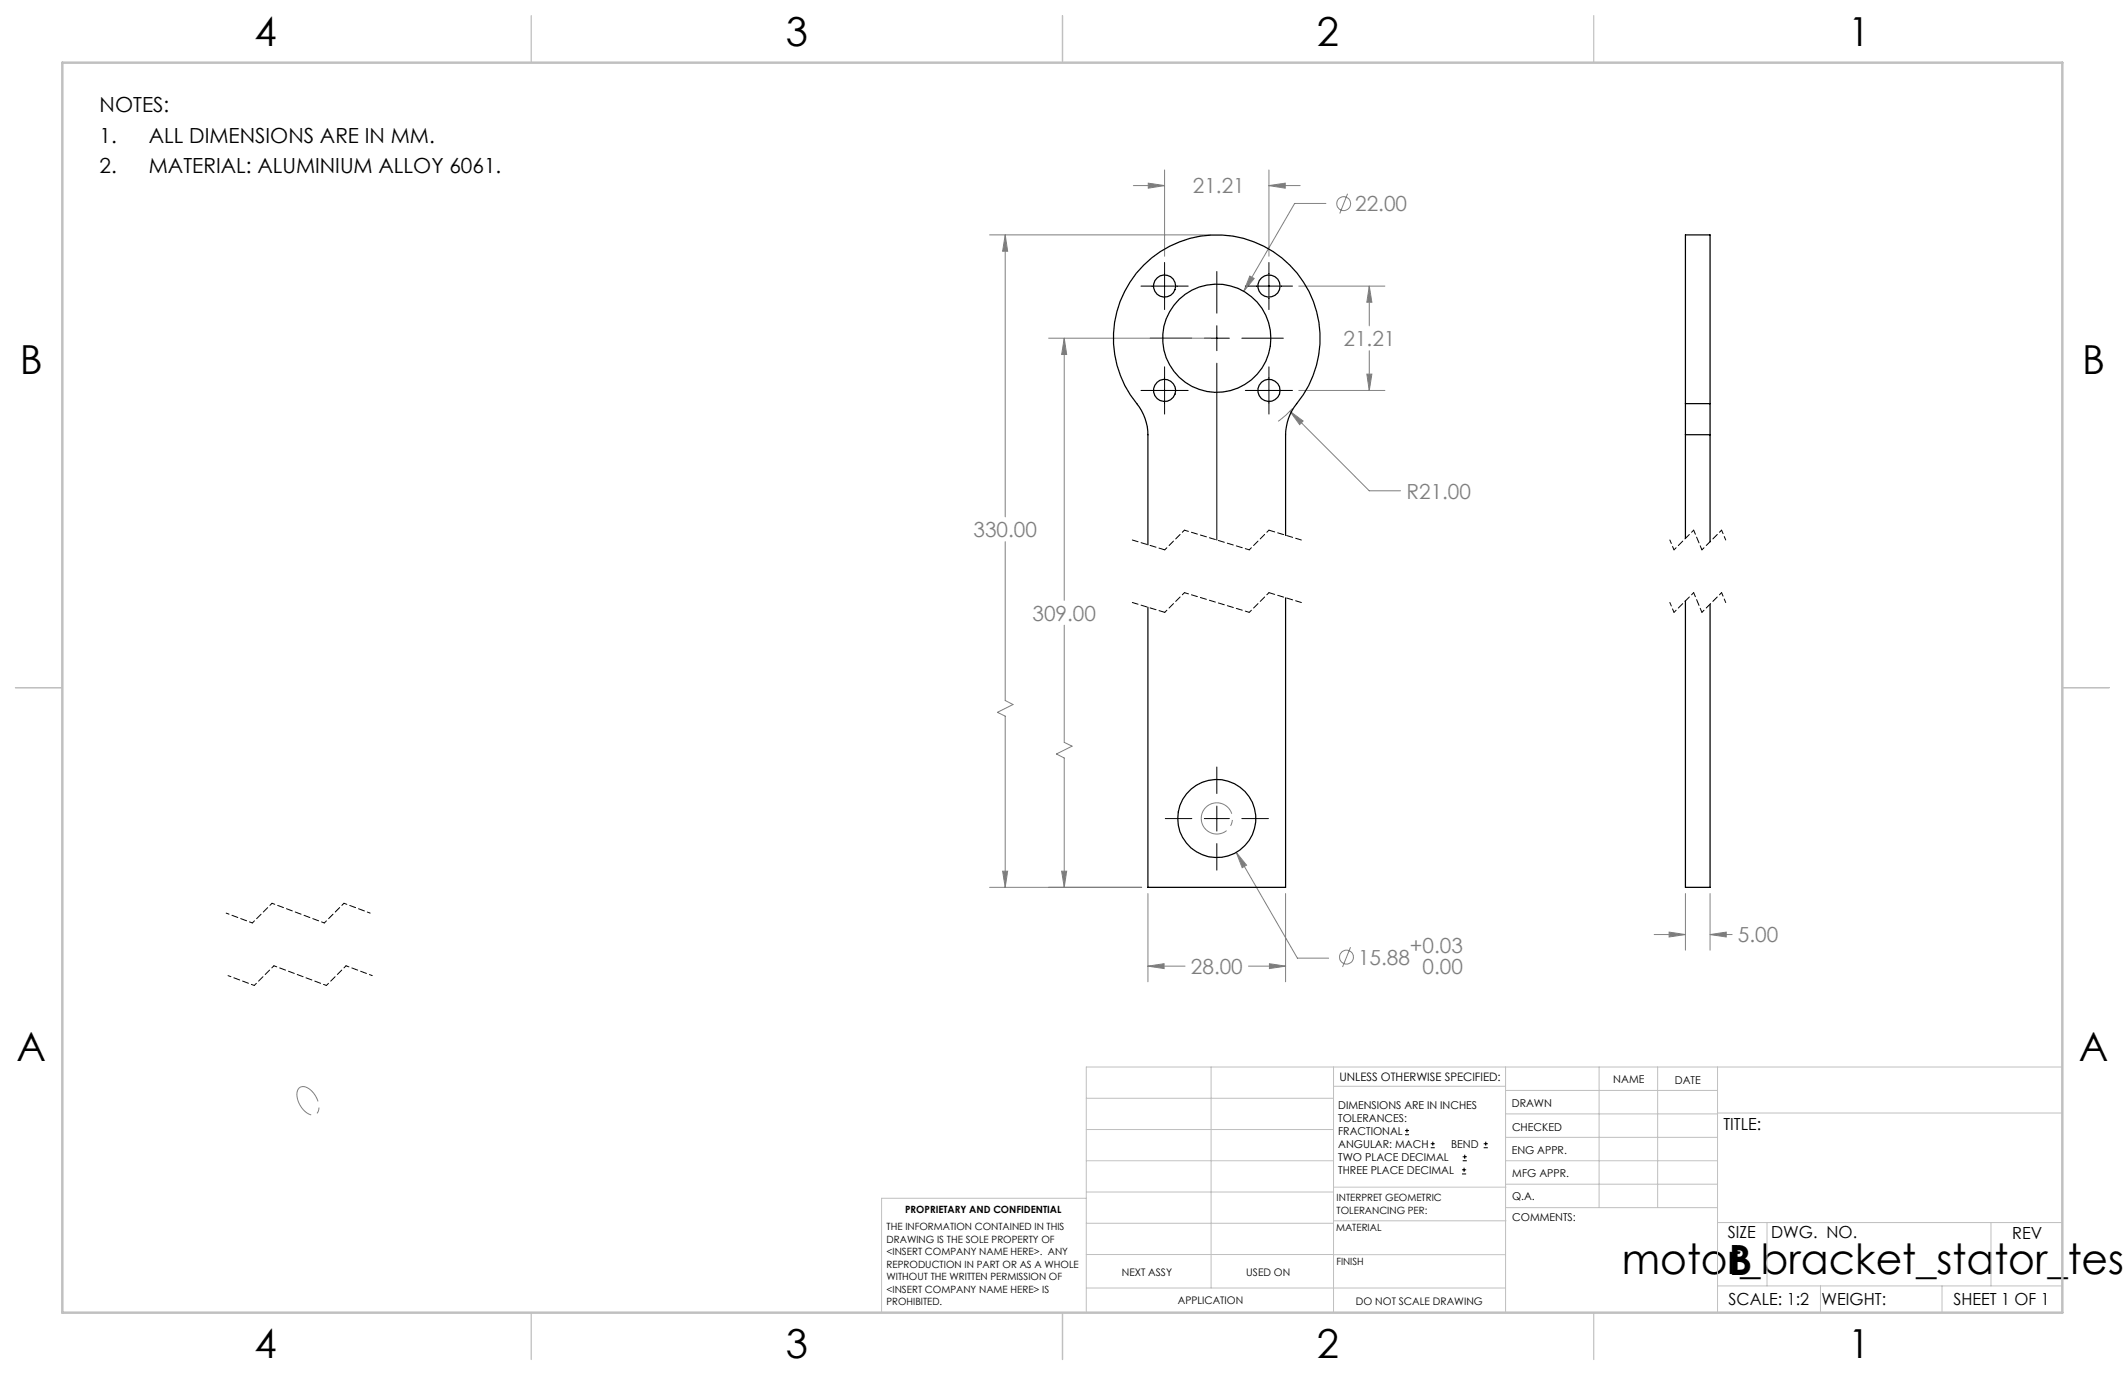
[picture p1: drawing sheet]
<svg xmlns="http://www.w3.org/2000/svg" width="432mm" height="279mm" viewBox="0 0 432 279" stroke-linecap="round" stroke-linejoin="round" font-family="sans-serif">
<g fill="none" stroke="#808080" stroke-width=".2">
<path d="M230.3 37.7h6.3M233.3 37.2l3.3 .5-3.3 .5zM236.6 34.5v17.6M257.8 34.5v17.6M257.8 37.7h6.4M257.8 37.7l3.4-.5v1zM273.8 39.4l-1.6 4M201.1 47.7h44.9M204.3 47.7v57.3M204.3 47.7l.5 3.3h-1.1zM254 56.1l.8 .5-2.1 2.6zM263.9 58.1h17.5"/>
<path d="M269.4 41.3h-6.3l-10.4 17.9M278.2 58.1v8.1M278.2 58.1l.6 3.3h-1.1zM213.1 68.7h32.9M216.3 68.7v53.3M216.3 68.7l.4 3.3h-1zM263.9 79.3h17.5M277.7 76h1.1l-.6 3.3zM278.2 71.3v8M262.1 83.6l16.1 16.1h6.4M262.1 83.6l2.7 1.9-.7 .8zM262.7 83l-1.4 1.4-1.6 1.2"/>
<path d="M204.3 110.1v32.2l1.5 .9-3.1 1.5 1.6 .8v34.8M216.3 127v23.8l1.5 .8-3.1 1.6 1.6 .8v26.3M203.7 177h1.1l-.5 3.3zM215.7 177h1l-.4 3.3zM251.2 173.2l12.4 21.5h6.4M251.2 173.2l2.1 2.6-.9 .5zM201.1 180.3h30.9M233.3 181.6v17.9M233.3 196.3h7.5M233.3 196.3l3.2-.5v1zM253.7 196.3h7.5M258 195.8l3.2 .5-3.2 .5z"/>
<path d="M261.2 181.6v17.9M274.4 192.5l-1.6 4M336.1 189.9h6.4M339.2 189.4l3.3 .5-3.3 .5zM342.5 181.6v11.5M347.5 189.9l3.3-.5v1zM347.5 181.6v11.5M347.5 189.9h4.5"/>
<circle cx="273" cy="41.4" r="1.41"/>
<circle cx="273.6" cy="194.5" r="1.41"/>
</g>
<g fill="none" stroke="#000" stroke-width=".2">
<path d="M231.8 58.1h9.6M236.6 53.3v9.6M247.3 55.2v8.4M253 58.1h9.6M257.8 53.3v9.6M231.8 79.3h9.6M233.7 68.7h8.5M236.6 74.5v9.6M244.7 68.7h5.1M247.3 66.2v5.1M247.3 73.8v35.9M252.3 68.7h8.5"/>
<path d="M253 79.3h9.6M257.8 74.5v9.6M247.3 155.9v5.4M236.8 166.3h5.4M244.7 166.3h5.1M247.3 163.8v5.1M247.3 171.4v5.4M252.3 166.3h5.4M285.5 230.6h.8M285.5 229.7h.8M285.9 229.3v.9M290.7 233.2h.8"/>
<path d="M290.7 232.4h.8M291.1 232v.8M297.1 238.5h.8M297.1 237.7h.8M297.2 235.9h.9M297.2 235.1h.9M297.5 237.3v.8M297.6 234.6v.9M301.5 233.2h.8M301.5 232.4h.8M301.9 232v.8"/>
</g>
<path d="M244.2 165.4a3.2 3.2 0 0 1 5.3-1.3 3.2 3.2 0 0 1-1.3 5.2 3.2 3.2 0 0 1-4.1-3.6l.1-.3" fill="none" stroke="#808080" stroke-width=".2" stroke-dasharray="15.2 1.3 1.3 1.3" stroke-dashoffset="7.2" stroke-linecap="butt"/>
<path d="M60.4 221.7a1.37 1.37 0 0 1 2.4-.5 4.5 4.5 0 0 1 1.8 4.7 1.4 1.4 0 0 1-2.2 .3 4.7 4.7 0 0 1-2-4.5" fill="none" stroke="#808080" stroke-width=".2" stroke-dasharray="15.2 1.3 1.3 1.3" stroke-dashoffset="9.1" stroke-linecap="butt"/>
<path d="M236.7 111.7l-6.6-2M264.4 109.7l-6.5-2M236.7 124.4l-6.6-2M264.4 122.4l-6.5-2" fill="none" stroke="#000" stroke-width=".2" stroke-dasharray="1.3 .6" stroke-dashoffset=".1"/>
<g fill="none" stroke="#000" stroke-width=".2" stroke-dasharray="1.3 .6" stroke-dashoffset=".7">
<path d="M240.7 107.7l-4 4M257.9 107.7l-4 4M344.2 107.7l-4 4M349.8 107.7l-4 4M240.7 120.4l-4 4M257.9 120.4l-4 4M344.2 120.4l-4 4M349.8 120.4l-4 4M51.3 187.5l-5.3-2M55.3 183.5l-4 4M55.7 196.2l-4 4M65.9 187.5l-10.6-4"/>
<path d="M69.9 183.5l-4 4M70.3 196.2l-4 4M75.2 185.5l-5.3-2M66.3 200.2l-10.6-4"/>
</g>
<path d="M253.9 111.7l-13.2-4M345.8 111.7l-1.6-4M253.9 124.4l-13.2-4M345.8 124.4l-1.6-4" fill="none" stroke="#000" stroke-width=".2" stroke-dasharray="1.3 .6" stroke-dashoffset=".4"/>
<path d="M75.6 198.2l-5.3-2M51.7 200.2l-5.4-2" fill="none" stroke="#000" stroke-width=".2" stroke-dasharray="1.3 .6" stroke-dashoffset=".6"/>
<path d="M340.2 111.7l-.9-2M350.7 109.7l-.9-2M340.2 124.4l-.9-2M350.7 122.4l-.9-2" fill="none" stroke="#000" stroke-width=".2" stroke-dasharray="1.3 .6" stroke-dashoffset=".5"/>
<g fill="none" stroke="#c0c0c0" stroke-width=".2">
<path d="M246.1 216.8v44.9M271 216.8v49.9M305.9 216.8v49.9M324.9 216.8v28.6M336.8 216.8v28.6M349 216.8v49.9M419.1 216.8h-198.4v49.9M220.7 235.9h50.3M220.7 229.5h50.3M220.7 223.2h50.3M271 220.7h34.9M305.9 231.1h43.1"/>
<path d="M305.9 226.3h43.1M305.9 221.6h43.1M305.9 235.9h43.1M349 226.2h70.1M220.7 248.6h50.3M220.7 242.2h50.3M220.7 254.9h50.3M220.7 243.5h-41.6v23.2M271 255h34.9M271 248.1h35M271 241.2h35M305.9 240.6h43.1"/>
<path d="M306 245.4h43M349 248.4h70.1M359.1 248.4v12.9M404.6 248.4v12.9M220.7 261.7h85.2M349 261.3h70.1M369.9 261.3v5.4M394.6 261.3v5.4"/>
</g>
<path d="M108 3.2v9.5M215.9 3.2v9.5M323.8 3.2v9.5M3.1 139.7h9.6M419.1 139.7h9.5M108 266.7v9.6M215.9 266.7v9.6M323.8 266.7v9.6" fill="none" stroke="#c0c0c0" stroke-width=".25"/>
<path d="M12.7 12.7h406.4v254h-406.4z" fill="none" stroke="#c0c0c0" stroke-width=".5"/>
<path d="M216.3 68.7l.4 3.3h-1zM215.7 177h1l-.4 3.3zM204.3 47.7l.5 3.3h-1.1zM203.7 177h1.1l-.5 3.3zM254 56.1l-1.3 3.1 2.1-2.6zM251.2 173.2l1.2 3.1 .9-.5zM233.3 196.3l3.2-.5v1zM258 195.8l3.2 .5-3.2 .5zM278.2 58.1l.6 3.3h-1.1zM277.7 76h1.1l-.6 3.3zM233.3 37.2l3.3 .5-3.3 .5zM257.8 37.7l3.4-.5v1zM262.1 83.6l2 2.7 .7-.8zM339.2 189.4l3.3 .5-3.3 .5zM347.5 189.9l3.3-.5v1z" fill="#808080"/>
<g fill="none" stroke="#000" stroke-width=".25">
<path d="M342.5 82v-34.3h5v34.3M342.5 82v6.3M342.5 82h5M342.5 88.3h5M342.5 88.3v21.1M347.5 82v6.3M347.5 88.3v21.8M261.2 108.8v-20.5a10.3 10.3 0 0 1 2.3-6.3 21 21 0 0 0-2.2-28.8 21 21 0 0 0-28.9 .6 21 21 0 0 0-.9 28.9l1.2 2.3a9.2 9.2 0 0 1 .6 3.3v22.4M261.2 121.5v58.8h-27.9v-56.9M342.5 122.1v58.2h5v-57.5"/>
<circle cx="236.6" cy="58.1" r="2.24"/>
<circle cx="257.9" cy="58.1" r="2.26"/>
<circle cx="236.6" cy="79.3" r="2.25"/>
<circle cx="247.2" cy="68.7" r="11"/>
<circle cx="257.9" cy="79.3" r="2.26"/>
<circle cx="247.3" cy="166.3" r="7.9"/>
</g>
<g font-size="8.5">
<text x="329.6" y="258.9">motor_bracket_stator_test</text>
<text x="351.3" y="259">B</text>
</g>
<g font-size="8.1">
<text x="51.7" y="9.3">4</text>
<text x="159.7" y="9.3">3</text>
<text x="267.6" y="9.3">2</text>
<text x="375.6" y="9.3">1</text>
<text x="4" y="76">B</text>
<text x="423.1" y="76">B</text>
<text x="3.3" y="215.7">A</text>
<text x="422.4" y="215.7">A</text>
<text x="51.7" y="276">4</text>
<text x="159.7" y="276">3</text>
<text x="267.6" y="276">2</text>
<text x="375.6" y="276">1</text>
</g>
<g font-size="4.2">
<text x="20.2" y="22.8">NOTES:</text>
<text x="20.2" y="29">1.</text>
<text x="30.2" y="29">ALL DIMENSIONS ARE IN MM.</text>
<text x="20.2" y="35.1">2.</text>
<text x="30.2" y="35.1">MATERIAL: ALUMINIUM ALLOY 6061.</text>
</g>
<g font-size="4.2" fill="#808080">
<text x="242.4" y="39.3">21.21</text>
<text x="275.4" y="42.9">22.00</text>
<text x="273" y="70.3">21.21</text>
<text x="285.8" y="101.3">R21.00</text>
<text x="197.8" y="109.1">330.00</text>
<text x="209.8" y="126.1">309.00</text>
<text x="353.2" y="191.5">5.00</text>
<text x="242" y="197.9">28.00</text>
<text x="276" y="196">15.88</text>
<text x="286.5" y="193.7">+0.03</text>
<text x="289.1" y="197.9">0.00</text>
</g>
<g font-size="3.4">
<text x="350.2" y="229.5">TITLE:</text>
<text x="351.1" y="251.6">SIZE</text>
<text x="359.9" y="251.6">DWG. NO.</text>
<text x="408.9" y="251.7">REV</text>
<text x="351.2" y="265.2">SCALE: 1:2</text>
<text x="370.1" y="265.3">WEIGHT:</text>
<text x="396.9" y="265.2">SHEET 1 OF 1</text>
</g>
<text font-size="2.4" x="272.2" y="219.7">UNLESS OTHERWISE SPECIFIED:</text>
<g font-size="2.2">
<text x="327.8" y="220.1">NAME</text>
<text x="340.3" y="220.2">DATE</text>
<text x="271.9" y="225.3">DIMENSIONS ARE IN INCHES</text>
<text x="271.9" y="227.9">TOLERANCES:</text>
<text x="307.2" y="224.9">DRAWN</text>
<text x="271.9" y="230.6">FRACTIONAL</text>
<text x="271.9" y="233.2">ANGULAR: MACH</text>
<text x="294.9" y="233.2">BEND</text>
<text x="307.3" y="229.8">CHECKED</text>
<text x="271.9" y="235.9">TWO PLACE DECIMAL</text>
<text x="271.9" y="238.5">THREE PLACE DECIMAL</text>
<text x="307.2" y="234.5">ENG APPR.</text>
<text x="307.3" y="239.2">MFG APPR.</text>
<text x="307.3" y="243.9">Q.A.</text>
<text x="307.3" y="248.1">COMMENTS:</text>
</g>
<g font-size="2.1">
<text x="227.9" y="259.2">NEXT ASSY</text>
<text x="253.3" y="259.2">USED ON</text>
<text x="239.3" y="265">APPLICATION</text>
<text x="275.5" y="265.1">DO NOT SCALE DRAWING</text>
</g>
<g font-size="2">
<text x="271.6" y="244.1">INTERPRET GEOMETRIC</text>
<text x="180.2" y="250">THE INFORMATION CONTAINED IN THIS</text>
<text x="183.9" y="246.4">PROPRIETARY AND CONFIDENTIAL</text>
<text x="271.5" y="250.2">MATERIAL</text>
<text x="271.6" y="246.6">TOLERANCING PER:</text>
<text x="180.2" y="252.5">DRAWING IS THE SOLE PROPERTY OF</text>
<text x="180.2" y="255.1">&lt;INSERT COMPANY NAME HERE&gt;. ANY</text>
<text x="180.2" y="257.6">REPRODUCTION IN PART OR AS A WHOLE</text>
<text x="271.5" y="257">FINISH</text>
<text x="180.2" y="260.1">WITHOUT THE WRITTEN PERMISSION OF</text>
<text x="180.2" y="262.6">&lt;INSERT COMPANY NAME HERE&gt; IS</text>
<text x="180.2" y="265.2">PROHIBITED.</text>
</g>
</svg>
